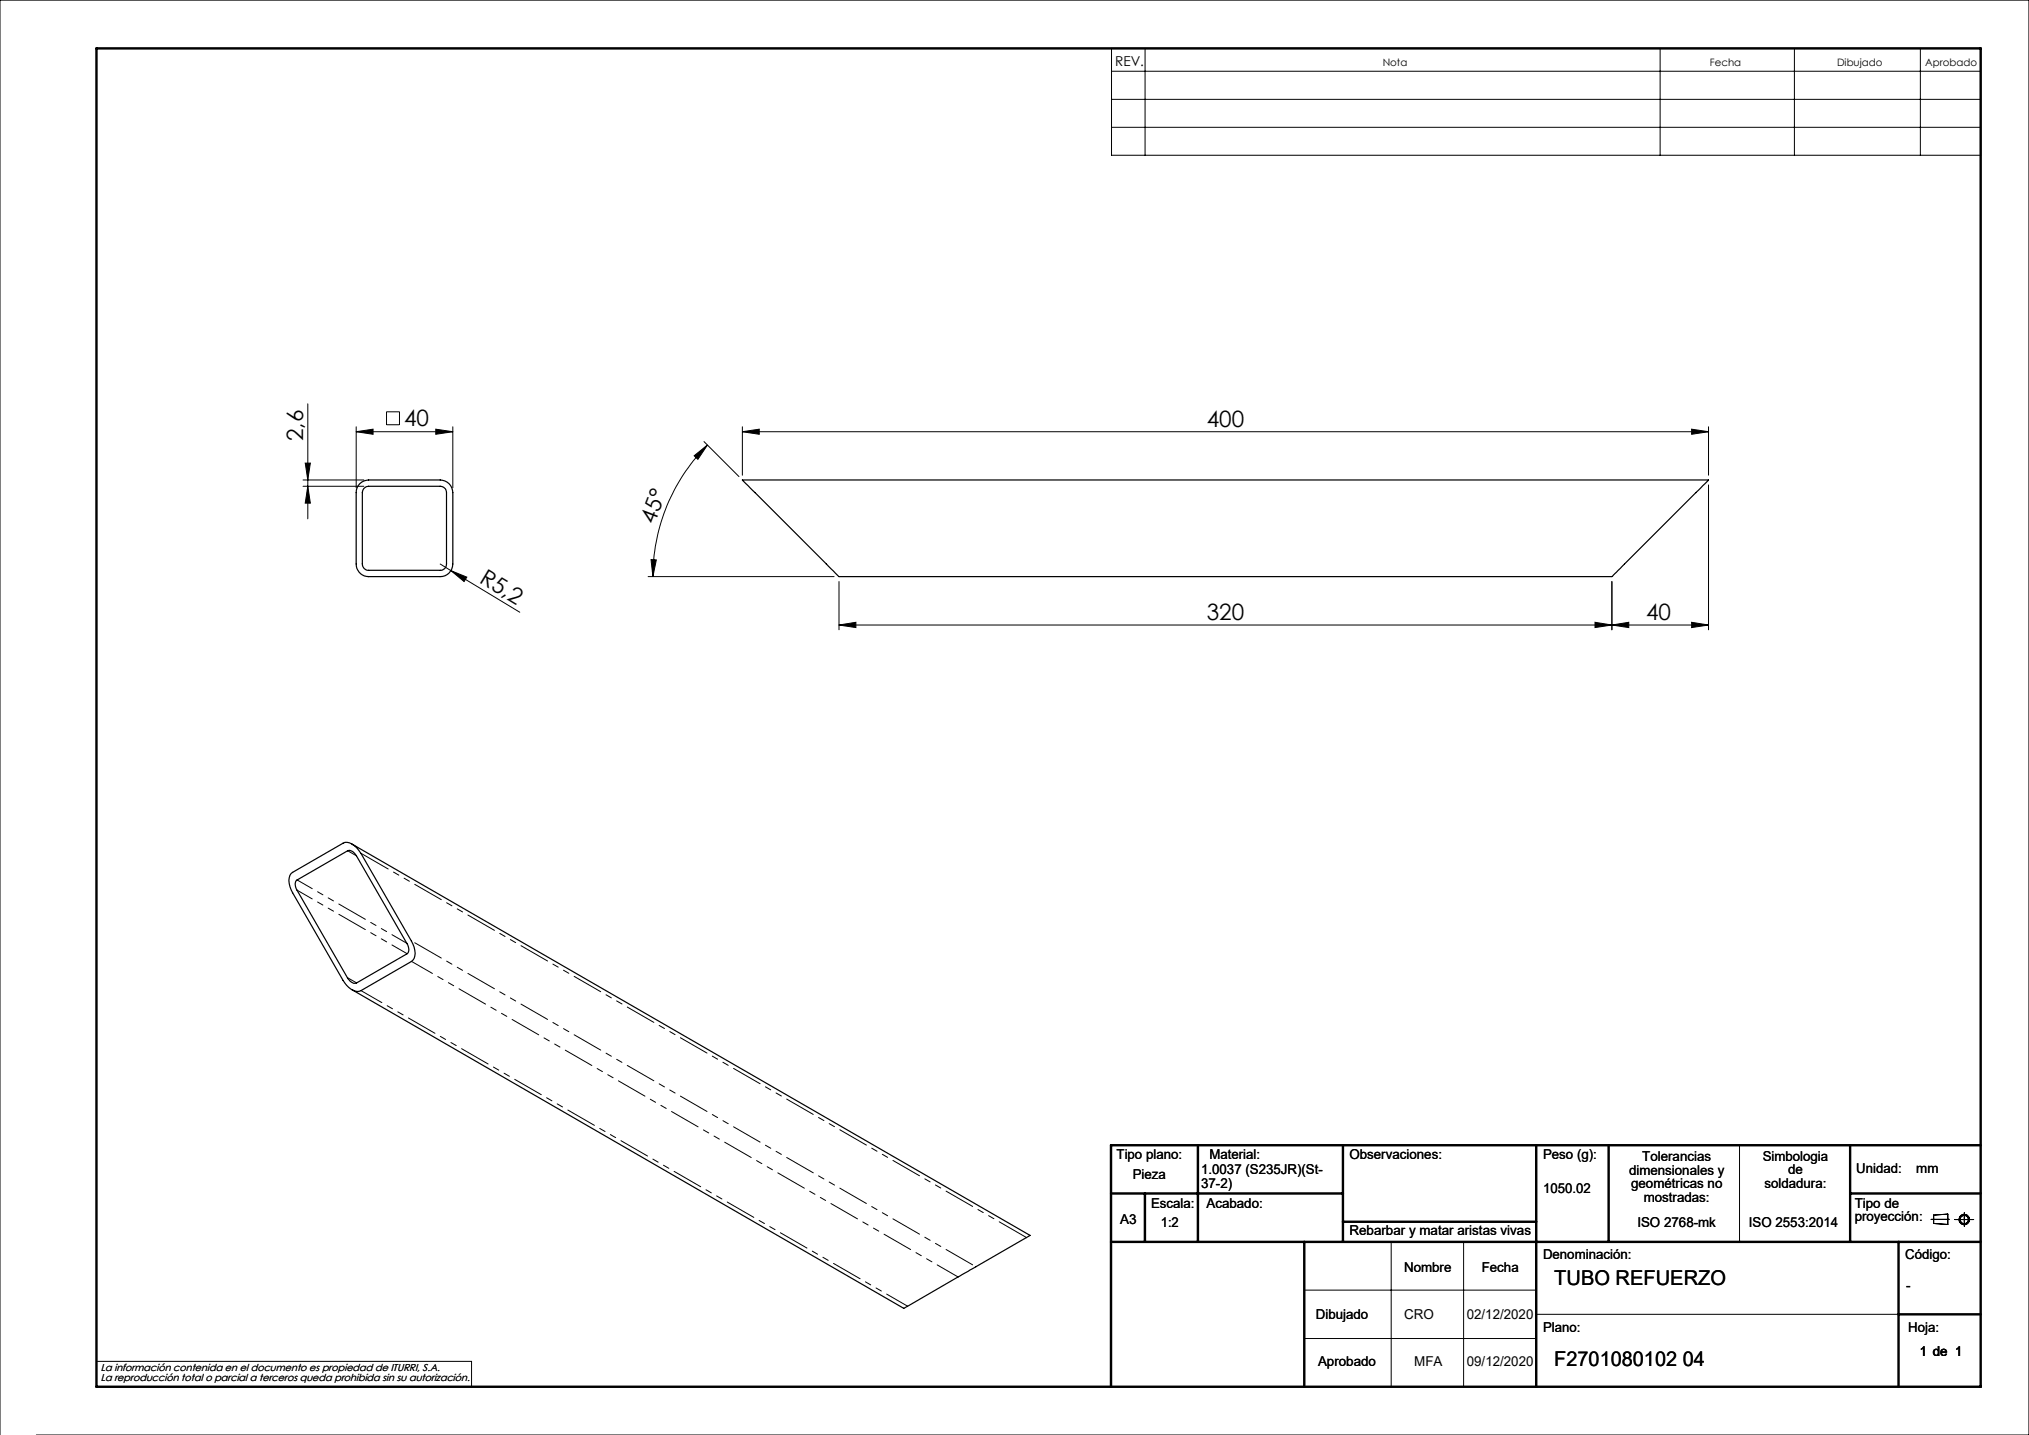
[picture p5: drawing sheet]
<svg xmlns="http://www.w3.org/2000/svg" width="420mm" height="297mm" viewBox="0 0 420 297" stroke-linecap="round" stroke-linejoin="round" font-family="sans-serif">
<g fill="none" stroke="#000" stroke-width=".21">
<path d="M230.1 10h179.9v22.1h-179.9zM230.1 14.7h179.9M237 10v22.1M343.6 10v22.1M371.4 10v22.1M397.5 10v22.1M230.1 20.6h179.9M230.1 26.3h179.9M62.7 99.3h12.6M63.2 95.8h1l-.5 3.5zM63.7 83.6v23.8M73.7 89.4l3.5-.6v1.1z"/>
<path d="M73.7 88.3v12.7M73.7 89.4h20M80 85.2h2.7v2.7h-2.7zM90.2 88.8l3.5 .6-3.5 .5zM93.7 88.3v12.7M143.7 94.3l2.7-2.2-1.9 3zM145.7 91.4l7.3 7.2M146.4 92.1a38.4 38.4 0 0 0-11.3 27.2M153.7 89.4l3.5-.6v1.1zM153.7 89.4h200M153.7 88.3v10.1M350.2 88.8l3.5 .6-3.5 .5z"/>
<path d="M353.7 88.3v10.1M62.7 100.6h12.6M63.7 100.6l.5 3.5h-1zM91.1 116.7l2.2 1.4M93.3 118.1l3.3 1.3-.5 1zM93.3 118.1l14.3 8.6M134.2 119.3h38.4M134.8 115.8l1.1 .1-.8 3.4zM353.7 100.4v29.9M173.7 129.4l3.5-.6v1.1zM173.7 120.4v9.9M330.2 128.8l3.5 .6-3.5 .5z"/>
<path d="M333.7 129.4l3.4-.6v1.1zM333.7 120.4v9.9M350.2 128.8l3.5 .6-3.5 .5zM353.7 129.4h-180M360.1 237v20M288 257v30M303 257v30M399.7 252.4h3.8M400.3 251.5l2.9-.2v2.1l-2.9-.2zM404.6 252.4h4M406.6 251v2.8M270 267h48"/>
<path d="M270 277h48M318 272h75M0 297v-297h420v297h-412.5M20 281.8h77.6v5.2"/>
<circle cx="406.6" cy="252.4" r=".86"/>
<circle cx="406.6" cy="252.4" r="1.07"/>
</g>
<g fill="none" stroke="#000" stroke-width=".5">
<path d="M20 10h390v277h-390zM248 237v20M278 237v20M318 237v50M333 237v20M383 237v20M410 237h-180v50M230 257h180M230 247h48M237 247v10M270 257v30M278 252.9h40"/>
<path d="M383 247h27M393 257v30M393 272h17"/>
</g>
<g fill="#000">
<path d="M93.3 118.1l3.3 1.3-.5 1z"/>
<path d="M73.7 89.4l3.5-.6v1.1zM90.2 88.8l3.5 .6-3.5 .5z"/>
<path d="M143.7 94.3l2.7-2.2-1.9 3zM134.8 115.8l1.1 .1-.8 3.4z"/>
<path d="M350.2 88.8l3.5 .6-3.5 .5zM153.7 89.4l3.5-.6v1.1z"/>
<path d="M63.7 100.6l.5 3.5h-1zM63.2 95.8h1l-.5 3.5z"/>
<path d="M330.2 128.8l3.5 .6-3.5 .5zM173.7 129.4l3.5-.6v1.1z"/>
<path d="M350.2 128.8l3.5 .6-3.5 .5zM333.7 129.4l3.4-.6v1.1z"/>
</g>
<path d="M153.7 99.3h200l-20 20h-160zM74.5 100.1a2.71 2.71 0 0 1 1.8-.8h14.8a2.65 2.65 0 0 1 2.6 2.6v14.8a2.59 2.59 0 0 1-2.6 2.6h-14.8a2.57 2.57 0 0 1-2.6-2.6v-14.8a2.47 2.47 0 0 1 .8-1.8zM75.3 101.1l.6-.4 .4-.1h14.8a1.33 1.33 0 0 1 1.3 1.3v14.8a1.27 1.27 0 0 1-1.3 1.3h-14.8a1.27 1.27 0 0 1-1.3-1.3v-14.8zM72.8 174.7l140.4 81-26.1 15.1-114.2-65.9M60.3 180.8l10.7-6.3a2.46 2.46 0 0 1 2.9 1l.8 1.1 10.5 18.2a3.9 3.9 0 0 1 .3 3.9l-10.8 6.3a2.96 2.96 0 0 1-3.3-1.6l-10.8-18.6a3.9 3.9 0 0 1-.3-4zM61.3 182.3l10.6-6.2a1.62 1.62 0 0 1 1.9 1.1l10.4 18.1a1.59 1.59 0 0 1 0 2.1l-10.4 6a1.62 1.62 0 0 1-1.9-1l-10.6-18.5-.2-.9z" fill="none" stroke="#000" stroke-width=".25"/>
<path d="M202 262.2l-116.8-67.5" fill="none" stroke="#000" stroke-width=".21" stroke-dasharray="6.3 1.3 1.3 1.3 1.3 1.3" stroke-dashoffset="-.8"/>
<path d="M212.5 256.1l-137.8-79.5" fill="none" stroke="#000" stroke-width=".21" stroke-dasharray="6.3 1.3 1.3 1.3 1.3 1.3" stroke-dashoffset="-.1"/>
<path d="M187.9 270.3l-113.2-65.3M198.3 264.3l-113.1-65.3" fill="none" stroke="#000" stroke-width=".21" stroke-dasharray="6.3 1.3 1.3 1.3 1.3 1.3" stroke-dashoffset="1.4"/>
<path d="M73.8 177.1l-1.8-1M73.8 203.4l-1.8-1" fill="none" stroke="#000" stroke-width=".21" stroke-dasharray="6.3 1.3 1.3 1.3 1.3 1.3"/>
<path d="M84.3 195.3l-22.8-13.2M84.3 197.4l-22.8-13.2" fill="none" stroke="#000" stroke-width=".21" stroke-dasharray="6.3 1.3 1.3 1.3 1.3 1.3" stroke-dashoffset="2.7"/>
<g font-size="4.7">
<text x="83.6" y="88.3">40</text>
<text x="249.8" y="88.3">400</text>
<text x="62.7" y="91.3" transform="rotate(-90 62.7 91.3)">2,6</text>
<text x="135.5" y="108.6" transform="rotate(-69 135.5 108.6)">45°</text>
<text x="99" y="120.4" transform="rotate(31 99 120.4)">R5,2</text>
<text x="249.8" y="128.3">320</text>
<text x="340.7" y="128.3">40</text>
</g>
<g font-size="4.2">
<text x="321.7" y="265.9">TUBO REFUERZO</text>
<text x="321.7" y="282.8">F2701080102 04</text>
</g>
<g font-size="2.8">
<text x="230.8" y="13.6">REV.</text>
<text x="231.1" y="239.9">Tipo plano:</text>
<text x="250.3" y="239.9">Material:</text>
<text x="279.3" y="239.9">Observaciones:</text>
<text x="319.4" y="239.9">Peso (g):</text>
<text x="234.5" y="244.1">Pieza</text>
<text x="248.6" y="243">1.0037 (S235JR)(St-</text>
<text x="248.6" y="245.8">37-2)</text>
<text x="337.2" y="243.1">dimensionales y</text>
<text x="337.6" y="246">geométricas no</text>
<text x="339.9" y="240.3">Tolerancias</text>
<text x="364.9" y="240.2">Simbologia</text>
<text x="365.3" y="245.9">soldadura:</text>
<text x="370.1" y="243">de</text>
<text x="384.2" y="242.7">Unidad:</text>
<text x="396.7" y="242.7">mm</text>
<text x="238.3" y="250">Escala:</text>
<text x="249.7" y="250">Acabado:</text>
<text x="319.4" y="246.9">1050.02</text>
<text x="340.2" y="248.8">mostradas:</text>
<text x="383.9" y="250">Tipo de</text>
<text x="231.9" y="253.4">A3</text>
<text x="240.3" y="254">1:2</text>
<text x="279.3" y="255.7">Rebarbar y matar aristas vivas</text>
<text x="338.9" y="254">ISO 2768-mk</text>
<text x="362" y="254">ISO 2553:2014</text>
<text x="383.9" y="252.8">proyección:</text>
<text x="290.6" y="263.3">Nombre</text>
<text x="306.7" y="263.3">Fecha</text>
<text x="319.4" y="260.6">Denominación:</text>
<text x="394.4" y="260.6">Código:</text>
<text x="394.6" y="266.9">-</text>
<text x="272.4" y="273">Dibujado</text>
<text x="290.6" y="273">CRO</text>
<text x="303.6" y="273">02/12/2020</text>
<text x="319.4" y="275.8">Plano:</text>
<text x="395" y="275.8">Hoja:</text>
<text x="397.4" y="280.6">1 de 1</text>
<text x="272.8" y="282.8">Aprobado</text>
<text x="292.7" y="282.8">MFA</text>
<text x="303.6" y="282.8">09/12/2020</text>
</g>
<g font-size="2.1">
<text x="286.2" y="13.6">Nota</text>
<text x="353.9" y="13.6">Fecha</text>
<text x="380.3" y="13.6">Dibujado</text>
<text x="398.5" y="13.6">Aprobado</text>
<text x="20.8" y="283.7">La información contenida en el documento es propiedad de ITURRI, S.A.</text>
<text x="20.8" y="285.7">La reproducción total o parcial a terceros queda prohibida sin su autorización.</text>
</g>
</svg>
